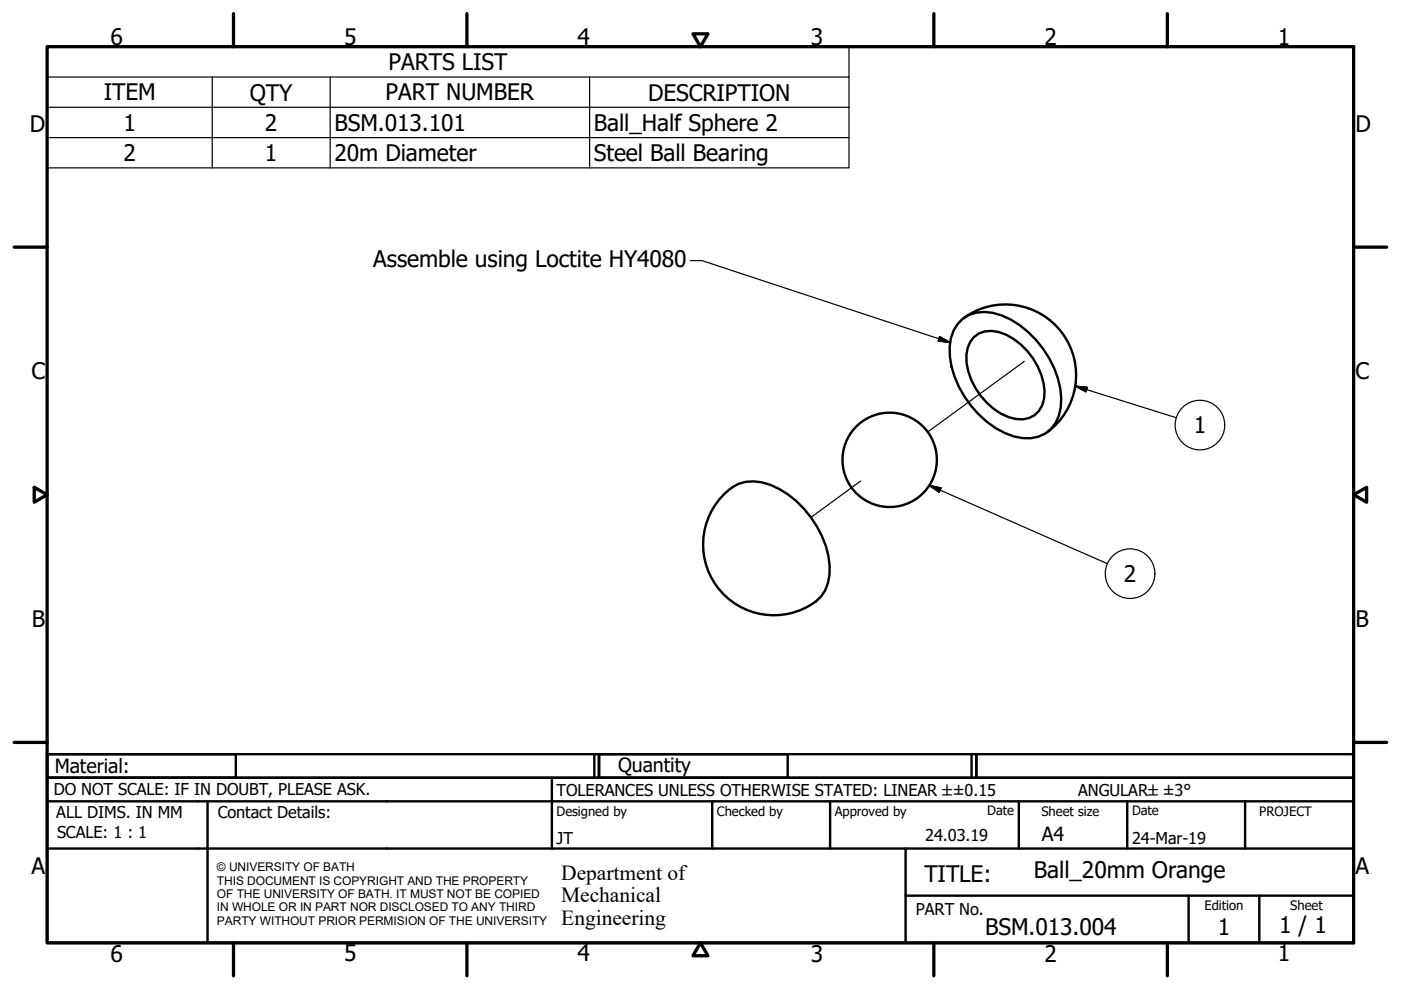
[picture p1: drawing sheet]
<svg xmlns="http://www.w3.org/2000/svg" width="297mm" height="210mm" viewBox="0 0 297 210" stroke-linecap="round" stroke-linejoin="round" font-family="sans-serif">
<!-- layer: Tweak Trail (ISO) -->
<path d="M217.2 76.6l-20.5 15M182.5 102l-10.6 7.7" fill="none" stroke="#000" stroke-width=".25"/>
<!-- layer: Visible (ISO) -->
<path d="M204.1 67.6a8.1 8.1 0 0 1 8.3-.7 21 21 0 0 1 12.6 17.6 8.3 8.3 0 0 1-3.4 7.4 8.8 8.8 0 0 1-8.6-.1 21.3 21.3 0 0 1-11.6-16.2 8.9 8.9 0 0 1 2.7-8zM204.3 67.4a15 15 0 0 1 21 3.3 15 15 0 0 1-3.3 21M206.5 71.5a5.8 5.8 0 0 1 6.8-.5 14.9 14.9 0 0 1 8.2 11.9 5.2 5.2 0 0 1-6.2 5.9 13.6 13.6 0 0 1-9.4-8.3 9.4 9.4 0 0 1-.2-8zM186.3 87.8a10 10 0 0 1 12 12.2 10 10 0 0 1-16.4 4.9 10 10 0 0 1 3.2-16.8l1.2-.3M172.9 127.6a14.9 14.9 0 0 1-21.3-3.9 14.9 14.9 0 0 1 5-21.1 9.9 9.9 0 0 1 8.6 1.1 21.4 21.4 0 0 1 10.7 16.2 8.7 8.7 0 0 1-3 7.7" fill="none" stroke="#000" stroke-width=".51"/>
<!-- layer: Symbol (ISO) -->
<g fill="none" stroke="#000" stroke-width=".25">
<path d="M10 16.3v-6.4h170v6.4M10 16.3h170v6.4M10 16.3v19.3h170v-12.9M45 16.3v19.3M70 16.3v19.3M125 16.3v19.3M10 22.7h170M10 29.2h170M146.3 55.3h2.5l52.6 17.3M199.2 71.3l2.2 1.3-2.5-.3zM228 81.9l2.5 .2-.3 1zM228 81.9l21.4 6.7"/>
<path d="M197 102.9l2.5 .6-.4 .9zM197 102.9l37.8 16.6"/>
<circle cx="254.4" cy="90.1" r="5.3"/>
<circle cx="239.6" cy="121.6" r="5.3"/>
</g>
<!-- layer: Border (ISO) -->
<g fill="none" stroke="#000" stroke-width=".7">
<path d="M10 9.9h277v190h-277zM49.5 2.9v7M99 2.9v7M146.9 7.2h3.2l-1.6 2.7zM198 2.9v7M247.5 2.9v7M3 52.4h7M287 52.4h7M7.3 103.3l2.7 1.6-2.7 1.6zM287 104.9l2.8-1.6v3.2zM3 157.4h7M287 157.4h7"/>
<path d="M49.5 199.9v7M99 199.9v7M148.5 199.9l1.6 2.7h-3.2zM198 199.9v7M247.5 199.9v7"/>
</g>
<!-- layer: Title (ISO) -->
<g fill="none" stroke="#000" stroke-width=".51">
<path d="M10 159.9h40v5h-40zM10 159.9h117v5h-117zM126 159.9v5M127 159.9h40v5h-40zM127 159.9h80v5h-80zM206 159.9v5M207 159.9h80v5h-80zM10 169.9v-5h277v5M10 169.9h277v30h-277zM10 179.9h277M44 169.9v30M117 164.9v15"/>
<path d="M151 169.9v10M176 169.9v10M192 179.9v20M216 169.9v10M239 169.9v10M264 169.9v10M192 189.9h95M252 189.9v10M267 189.9v10"/>
</g>
<!-- layer: Symbol (ISO) -->
<path d="M198.9 72.3l2.5 .3zM199.2 71.3l2.2 1.3-2.5-.3zM228 81.9l2.5 .2zM228 81.9l2.5 .2-.3 1zM197 102.9l2.5 .6zM197 102.9l2.5 .6-.4 .9z" fill="#000" stroke="#000" stroke-width=".25"/>
<g font-size="4.8">
<text x="23.4" y="9.5">6</text>
<text x="72.9" y="9.5">5</text>
<text x="122.4" y="9.5">4</text>
<text x="171.9" y="9.5">3</text>
<text x="221.4" y="9.5">2</text>
<text x="270.9" y="9.5">1</text>
<text x="82.4" y="14.9">PARTS LIST</text>
<text x="22" y="21.3">ITEM</text>
<text x="53" y="21.3">QTY</text>
<text x="81.8" y="21.3">PART NUMBER</text>
<text x="137.4" y="21.3">DESCRIPTION</text>
<text x="6.3" y="27.9">D</text>
<text x="26.2" y="27.7">1</text>
<text x="56.2" y="27.7">2</text>
<text x="70.9" y="27.7">BSM.013.101</text>
<text x="125.9" y="27.8">Ball_Half Sphere 2</text>
<text x="287.4" y="27.9">D</text>
<text x="26.2" y="34.2">2</text>
<text x="56.2" y="34.1">1</text>
<text x="70.9" y="34.2">20m Diameter</text>
<text x="125.9" y="34.2">Steel Ball Bearing</text>
<text x="79.1" y="56.6">Assemble using Loctite HY4080</text>
<text x="6.7" y="80.4">C</text>
<text x="287.4" y="80.4">C</text>
<text x="253.1" y="91.9">1</text>
<text x="238.3" y="123.4">2</text>
<text x="6.8" y="132.9">B</text>
<text x="287.4" y="132.9">B</text>
<text x="6.7" y="185.4">A</text>
<text x="287.4" y="185.4">A</text>
<text x="196" y="187">TITLE:</text>
<text x="219.2" y="186.2">Ball_20mm Orange</text>
<text x="271.2" y="197.9">1 / 1</text>
<text x="23.4" y="203.9">6</text>
<text x="72.9" y="203.8">5</text>
<text x="122.4" y="203.8">4</text>
<text x="171.9" y="203.9">3</text>
<text x="208.9" y="198.2">BSM.013.004</text>
<text x="221.4" y="203.9">2</text>
<text x="258.2" y="198.2">1</text>
<text x="270.9" y="203.8">1</text>
</g>
<g font-size="4.6">
<text x="119" y="186.5">Department of</text>
<text x="119" y="191.3">Mechanical</text>
<text x="119" y="196">Engineering</text>
</g>
<g font-size="4.1">
<text x="11.6" y="163.9">Material:</text>
<text x="131" y="163.7">Quantity</text>
<text x="220.9" y="178.4">A4</text>
</g>
<g font-size="3.5">
<text x="11.4" y="168.5">DO NOT SCALE: IF IN DOUBT, PLEASE ASK.</text>
<text x="11.9" y="173.5">ALL DIMS. IN MM</text>
<text x="46.2" y="173.5">Contact Details:</text>
<text x="118" y="168.8">TOLERANCES UNLESS OTHERWISE STATED: LINEAR ±±0.15</text>
<text x="228.6" y="168.8">ANGULAR±±3°</text>
<text x="12.1" y="177.6">SCALE: 1 : 1</text>
<text x="118" y="178.9">JT</text>
<text x="196.2" y="178.3">24.03.19</text>
<text x="240" y="178.9">24-Mar-19</text>
<text x="194.2" y="194.1">PART No.</text>
</g>
<g font-size="2.8">
<text x="118" y="173">Designed by</text>
<text x="152" y="173">Checked by</text>
<text x="177" y="173">Approved by</text>
<text x="209.3" y="172.9">Date</text>
<text x="220.8" y="173">Sheet size</text>
<text x="240" y="172.9">Date</text>
<text x="267" y="172.9">PROJECT</text>
<text x="255.4" y="193">Edition</text>
<text x="273.6" y="193">Sheet</text>
</g>
<g font-size="2.5">
<text x="46" y="184.7">© UNIVERSITY OF BATH</text>
<text x="46" y="187.6">THIS DOCUMENT IS COPYRIGHT AND THE PROPERTY</text>
<text x="46" y="190.4">OF THE UNIVERSITY OF BATH. IT MUST NOT BE COPIED</text>
<text x="46" y="193.2">IN WHOLE OR IN PART NOR DISCLOSED TO ANY THIRD</text>
<text x="46" y="196.1">PARTY WITHOUT PRIOR PERMISION OF THE UNIVERSITY</text>
</g>
</svg>
